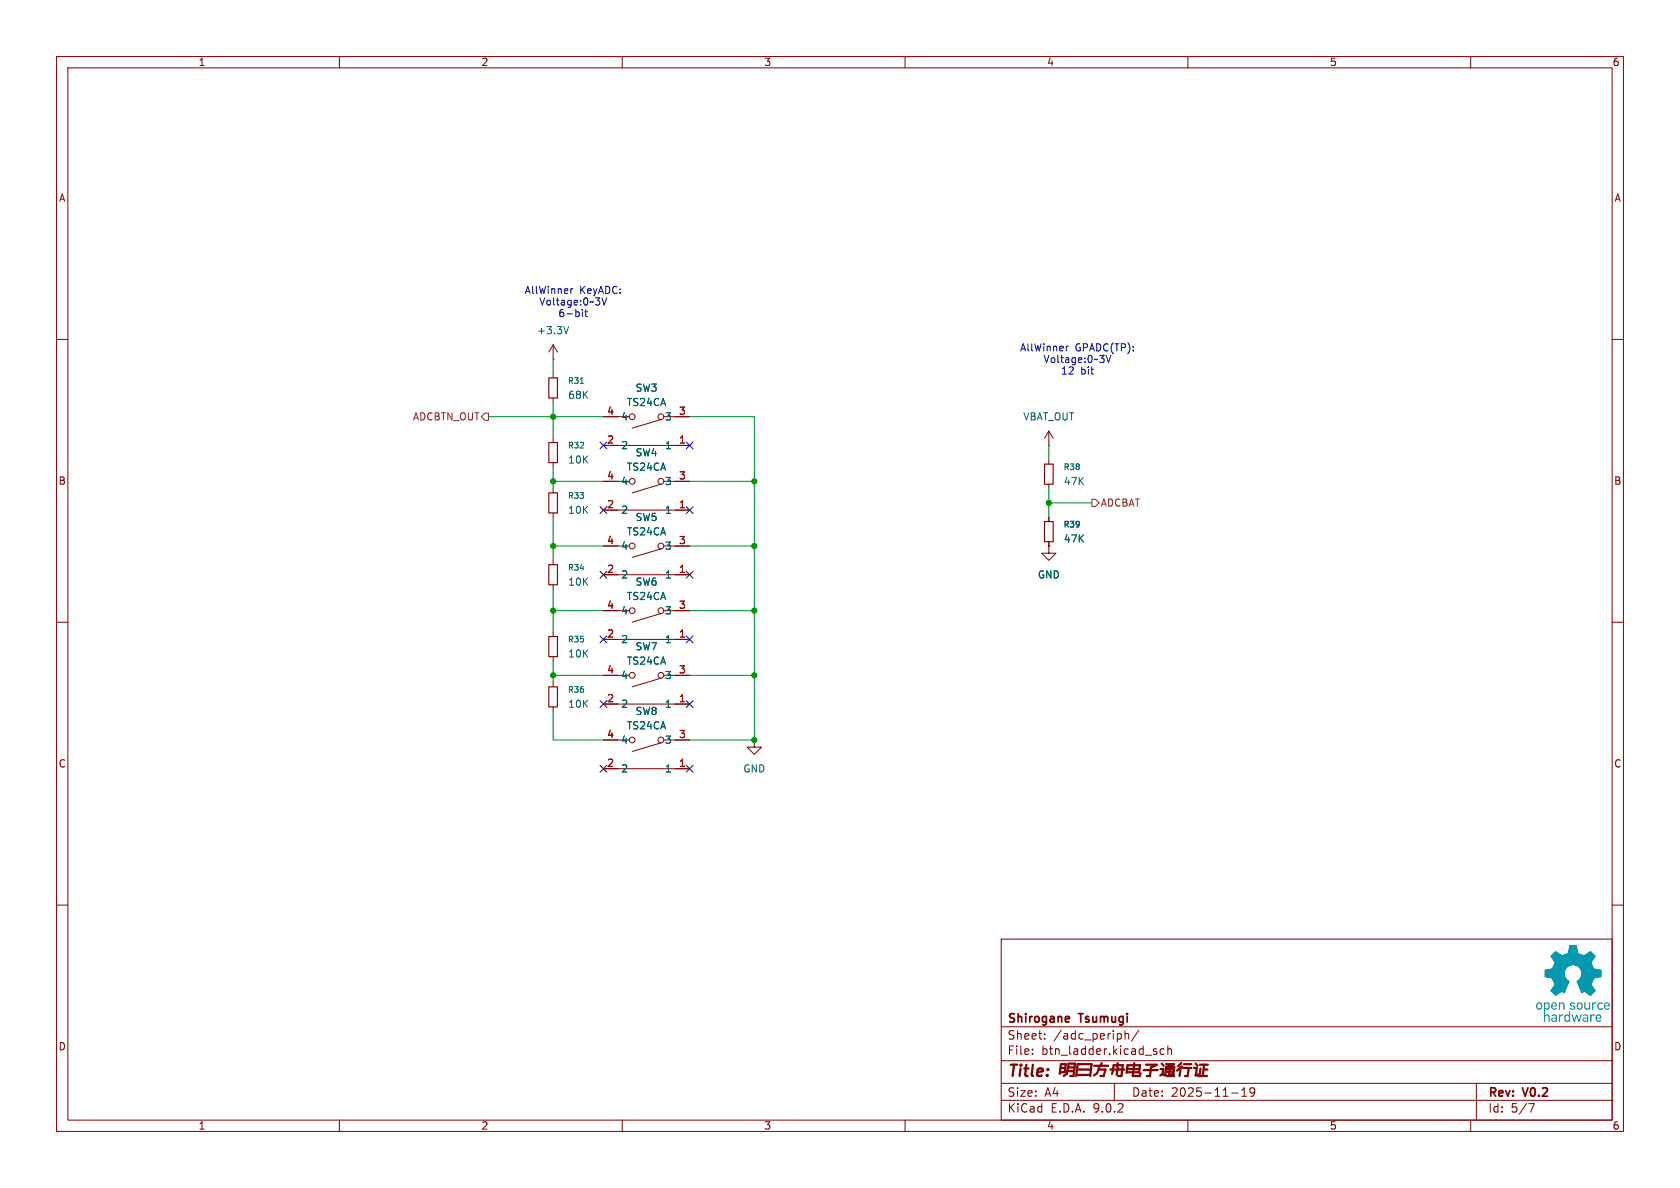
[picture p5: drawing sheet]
(kicad_sch
 (version 20250114)
 (generator "eeschema")
 (generator_version "9.0")
 (paper "A4")
 (title_block
  (title "明日方舟电子通行证")
  (date "2025-11-19")
  (rev "V0.2")
  (company "Shirogane Tsumugi"))
 (lib_symbols
  (symbol "Device:R_Small"
   (pin_numbers (hide yes))
   (pin_names
    (offset 0.254) (hide yes)) (exclude_from_sim no) (in_bom yes) (on_board yes)
   (property "Reference" "R" (at 0 0 90) (effects (font (size 1.016 1.016))))
   (property "Value" "R_Small" (at 1.778 0 90) (effects (font (size 1.27 1.27))))
   (property "Footprint" "" (at 0 0 0) (effects (font (size 1.27 1.27)) (hide yes)))
   (property "Datasheet" "~" (at 0 0 0) (effects (font (size 1.27 1.27)) (hide yes)))
   (property "Description" "Resistor, small symbol" (at 0 0 0) (effects (font (size 1.27 1.27)) (hide yes)))
   (symbol "R_Small_0_1"
    (rectangle (start -0.762 1.778) (end 0.762 -1.778) (stroke (width 0.2032) (type default)) (fill (type none))))
   (symbol "R_Small_1_1"
    (pin passive line (at 0 2.54 270) (length 0.762) (name "~" (effects (font (size 1.27 1.27)))) (number "1" (effects (font (size 1.27 1.27)))))
    (pin passive line (at 0 -2.54 90) (length 0.762) (name "~" (effects (font (size 1.27 1.27)))) (number "2" (effects (font (size 1.27 1.27))))))
   (embedded_fonts no))
  (symbol "EasyEDA_old:TS24CA" (exclude_from_sim no) (in_bom yes) (on_board yes)
   (property "Reference" "SW" (at 0 7.62 0) (effects (font (size 1.27 1.27))))
   (property "Value" "TS24CA" (at 0 -7.62 0) (effects (font (size 1.27 1.27))))
   (property "Footprint" "EasyEDA:SW-SMD_TS24CA" (at 0 -10.16 0) (effects (font (size 1.27 1.27)) (hide yes)))
   (property "Datasheet" "https://lcsc.com/product-detail/Tactile-Switches_SHOU-HAN-TS24CA_C393942.html" (at 0 -12.7 0) (effects (font (size 1.27 1.27)) (hide yes)))
   (property "Description" "" (at 0 0 0) (effects (font (size 1.27 1.27)) (hide yes)))
   (property "LCSC Part" "C393942" (at 0 -15.24 0) (effects (font (size 1.27 1.27)) (hide yes)))
   (symbol "TS24CA_0_1"
    (polyline (pts (xy -5.08 2.54) (xy 5.08 2.54)) (stroke (width 0) (type default)) (fill (type none)))
    (polyline (pts (xy -3.05 -2.54) (xy -5.08 -2.54)) (stroke (width 0) (type default)) (fill (type none)))
    (polyline (pts (xy -2.54 -2.03) (xy 2.54 -0.51) (xy 2.54 -0.51)) (stroke (width 0) (type default)) (fill (type none)))
    (circle (center -2.54 -2.54) (radius 0.51) (stroke (width 0) (type default)) (fill (type none)))
    (circle (center 2.54 -2.54) (radius 0.51) (stroke (width 0) (type default)) (fill (type none)))
    (polyline (pts (xy 3.05 -2.54) (xy 5.08 -2.54)) (stroke (width 0) (type default)) (fill (type none)))
    (pin unspecified line (at -7.62 2.54 0) (length 2.54) (name "1" (effects (font (size 1.27 1.27)))) (number "1" (effects (font (size 1.27 1.27)))))
    (pin unspecified line (at -7.62 -2.54 0) (length 2.54) (name "3" (effects (font (size 1.27 1.27)))) (number "3" (effects (font (size 1.27 1.27)))))
    (pin unspecified line (at 7.62 -2.54 180) (length 2.54) (name "4" (effects (font (size 1.27 1.27)))) (number "4" (effects (font (size 1.27 1.27))))))
   (symbol "TS24CA_1_1"
    (pin unspecified line (at 7.62 2.54 180) (length 2.54) (name "2" (effects (font (size 1.27 1.27)))) (number "2" (effects (font (size 1.27 1.27))))))
   (embedded_fonts no))
  (symbol "power:+3.3V"
   (power)
   (pin_numbers (hide yes))
   (pin_names
    (offset 0) (hide yes)) (exclude_from_sim no) (in_bom yes) (on_board yes)
   (property "Reference" "#PWR" (at 0 -3.81 0) (effects (font (size 1.27 1.27)) (hide yes)))
   (property "Value" "+3.3V" (at 0 3.556 0) (effects (font (size 1.27 1.27))))
   (property "Footprint" "" (at 0 0 0) (effects (font (size 1.27 1.27)) (hide yes)))
   (property "Datasheet" "" (at 0 0 0) (effects (font (size 1.27 1.27)) (hide yes)))
   (property "Description" "Power symbol creates a global label with name \"+3.3V\"" (at 0 0 0) (effects (font (size 1.27 1.27)) (hide yes)))
   (symbol "+3.3V_0_1"
    (polyline (pts (xy -0.762 1.27) (xy 0 2.54)) (stroke (width 0) (type default)) (fill (type none)))
    (polyline (pts (xy 0 2.54) (xy 0.762 1.27)) (stroke (width 0) (type default)) (fill (type none)))
    (polyline (pts (xy 0 0) (xy 0 2.54)) (stroke (width 0) (type default)) (fill (type none))))
   (symbol "+3.3V_1_1"
    (pin power_in line (at 0 0 90) (length 0) (name "~" (effects (font (size 1.27 1.27)))) (number "1" (effects (font (size 1.27 1.27))))))
   (embedded_fonts no))
  (symbol "power:GND"
   (power)
   (pin_numbers (hide yes))
   (pin_names
    (offset 0) (hide yes)) (exclude_from_sim no) (in_bom yes) (on_board yes)
   (property "Reference" "#PWR" (at 0 -6.35 0) (effects (font (size 1.27 1.27)) (hide yes)))
   (property "Value" "GND" (at 0 -3.81 0) (effects (font (size 1.27 1.27))))
   (property "Footprint" "" (at 0 0 0) (effects (font (size 1.27 1.27)) (hide yes)))
   (property "Datasheet" "" (at 0 0 0) (effects (font (size 1.27 1.27)) (hide yes)))
   (property "Description" "Power symbol creates a global label with name \"GND\" , ground" (at 0 0 0) (effects (font (size 1.27 1.27)) (hide yes)))
   (symbol "GND_0_1"
    (polyline (pts (xy 0 0) (xy 0 -1.27) (xy 1.27 -1.27) (xy 0 -2.54) (xy -1.27 -1.27) (xy 0 -1.27)) (stroke (width 0) (type default)) (fill (type none))))
   (symbol "GND_1_1"
    (pin power_in line (at 0 0 270) (length 0) (name "~" (effects (font (size 1.27 1.27)))) (number "1" (effects (font (size 1.27 1.27))))))
   (embedded_fonts no))
  (symbol "power:VBUS"
   (power)
   (pin_numbers (hide yes))
   (pin_names
    (offset 0) (hide yes)) (exclude_from_sim no) (in_bom yes) (on_board yes)
   (property "Reference" "#PWR" (at 0 -3.81 0) (effects (font (size 1.27 1.27)) (hide yes)))
   (property "Value" "VBUS" (at 0 3.556 0) (effects (font (size 1.27 1.27))))
   (property "Footprint" "" (at 0 0 0) (effects (font (size 1.27 1.27)) (hide yes)))
   (property "Datasheet" "" (at 0 0 0) (effects (font (size 1.27 1.27)) (hide yes)))
   (property "Description" "Power symbol creates a global label with name \"VBUS\"" (at 0 0 0) (effects (font (size 1.27 1.27)) (hide yes)))
   (symbol "VBUS_0_1"
    (polyline (pts (xy -0.762 1.27) (xy 0 2.54)) (stroke (width 0) (type default)) (fill (type none)))
    (polyline (pts (xy 0 2.54) (xy 0.762 1.27)) (stroke (width 0) (type default)) (fill (type none)))
    (polyline (pts (xy 0 0) (xy 0 2.54)) (stroke (width 0) (type default)) (fill (type none))))
   (symbol "VBUS_1_1"
    (pin power_in line (at 0 0 90) (length 0) (name "~" (effects (font (size 1.27 1.27)))) (number "1" (effects (font (size 1.27 1.27))))))
   (embedded_fonts no)))
 (text "AllWinner GPADC(TP):\nVoltage:0~3V\n12 bit"
  (exclude_from_sim no)
  (at 190.5 63.754 0)
  (effects (font (size 1.27 1.27))))
 (text "AllWinner KeyADC:\nVoltage:0~3V\n6-bit"
  (exclude_from_sim no)
  (at 101.346 53.594 0)
  (effects (font (size 1.27 1.27))))
 (junction
  (at 133.35 130.81)
  (diameter 0)
  (color 0 0 0 0))
 (junction
  (at 97.79 85.09)
  (diameter 0)
  (color 0 0 0 0))
 (junction
  (at 133.35 107.95)
  (diameter 0)
  (color 0 0 0 0))
 (junction
  (at 133.35 119.38)
  (diameter 0)
  (color 0 0 0 0))
 (junction
  (at 97.79 119.38)
  (diameter 0)
  (color 0 0 0 0))
 (junction
  (at 97.79 96.52)
  (diameter 0)
  (color 0 0 0 0))
 (junction
  (at 133.35 85.09)
  (diameter 0)
  (color 0 0 0 0))
 (junction
  (at 97.79 107.95)
  (diameter 0)
  (color 0 0 0 0))
 (junction
  (at 97.79 73.66)
  (diameter 0)
  (color 0 0 0 0))
 (junction
  (at 185.42 88.9)
  (diameter 0)
  (color 0 0 0 0))
 (junction
  (at 133.35 96.52)
  (diameter 0)
  (color 0 0 0 0))
 (no_connect
  (at 121.92 113.03))
 (no_connect
  (at 106.68 101.6))
 (no_connect
  (at 106.68 124.46))
 (no_connect
  (at 121.92 135.89))
 (no_connect
  (at 121.92 90.17))
 (no_connect
  (at 121.92 124.46))
 (no_connect
  (at 106.68 90.17))
 (no_connect
  (at 106.68 78.74))
 (no_connect
  (at 106.68 113.03))
 (no_connect
  (at 106.68 135.89))
 (no_connect
  (at 121.92 78.74))
 (no_connect
  (at 121.92 101.6))
 (wire
  (pts (xy 97.79 82.55) (xy 97.79 85.09))
  (stroke (width 0) (type default)))
 (wire
  (pts (xy 97.79 111.76) (xy 97.79 107.95))
  (stroke (width 0) (type default)))
 (wire
  (pts (xy 133.35 96.52) (xy 133.35 107.95))
  (stroke (width 0) (type default)))
 (wire
  (pts (xy 97.79 119.38) (xy 106.68 119.38))
  (stroke (width 0) (type default)))
 (wire
  (pts (xy 133.35 107.95) (xy 133.35 119.38))
  (stroke (width 0) (type default)))
 (wire
  (pts (xy 121.92 73.66) (xy 133.35 73.66))
  (stroke (width 0) (type default)))
 (wire
  (pts (xy 97.79 73.66) (xy 106.68 73.66))
  (stroke (width 0) (type default)))
 (wire
  (pts (xy 97.79 130.81) (xy 106.68 130.81))
  (stroke (width 0) (type default)))
 (wire
  (pts (xy 97.79 73.66) (xy 97.79 77.47))
  (stroke (width 0) (type default)))
 (wire
  (pts (xy 121.92 96.52) (xy 133.35 96.52))
  (stroke (width 0) (type default)))
 (wire
  (pts (xy 97.79 71.12) (xy 97.79 73.66))
  (stroke (width 0) (type default)))
 (wire
  (pts (xy 97.79 104.14) (xy 97.79 107.95))
  (stroke (width 0) (type default)))
 (wire
  (pts (xy 185.42 88.9) (xy 193.04 88.9))
  (stroke (width 0) (type default)))
 (wire
  (pts (xy 97.79 66.04) (xy 97.79 63.5))
  (stroke (width 0) (type default)))
 (wire
  (pts (xy 121.92 85.09) (xy 133.35 85.09))
  (stroke (width 0) (type default)))
 (wire
  (pts (xy 97.79 85.09) (xy 106.68 85.09))
  (stroke (width 0) (type default)))
 (wire
  (pts (xy 86.36 73.66) (xy 97.79 73.66))
  (stroke (width 0) (type default)))
 (wire
  (pts (xy 97.79 96.52) (xy 97.79 99.06))
  (stroke (width 0) (type default)))
 (wire
  (pts (xy 133.35 85.09) (xy 133.35 96.52))
  (stroke (width 0) (type default)))
 (wire
  (pts (xy 185.42 86.36) (xy 185.42 88.9))
  (stroke (width 0) (type default)))
 (wire
  (pts (xy 97.79 116.84) (xy 97.79 119.38))
  (stroke (width 0) (type default)))
 (wire
  (pts (xy 133.35 73.66) (xy 133.35 85.09))
  (stroke (width 0) (type default)))
 (wire
  (pts (xy 121.92 130.81) (xy 133.35 130.81))
  (stroke (width 0) (type default)))
 (wire
  (pts (xy 97.79 85.09) (xy 97.79 86.36))
  (stroke (width 0) (type default)))
 (wire
  (pts (xy 106.68 107.95) (xy 97.79 107.95))
  (stroke (width 0) (type default)))
 (wire
  (pts (xy 121.92 107.95) (xy 133.35 107.95))
  (stroke (width 0) (type default)))
 (wire
  (pts (xy 133.35 130.81) (xy 133.35 119.38))
  (stroke (width 0) (type default)))
 (wire
  (pts (xy 97.79 91.44) (xy 97.79 96.52))
  (stroke (width 0) (type default)))
 (wire
  (pts (xy 121.92 119.38) (xy 133.35 119.38))
  (stroke (width 0) (type default)))
 (wire
  (pts (xy 97.79 125.73) (xy 97.79 130.81))
  (stroke (width 0) (type default)))
 (wire
  (pts (xy 185.42 78.74) (xy 185.42 81.28))
  (stroke (width 0) (type default)))
 (wire
  (pts (xy 97.79 96.52) (xy 106.68 96.52))
  (stroke (width 0) (type default)))
 (wire
  (pts (xy 185.42 88.9) (xy 185.42 91.44))
  (stroke (width 0) (type default)))
 (wire
  (pts (xy 97.79 119.38) (xy 97.79 120.65))
  (stroke (width 0) (type default)))
 (hierarchical_label "ADCBTN_OUT"
  (shape output)
  (at 86.36 73.66 180)
  (effects (font (size 1.27 1.27)) (justify right)))
 (hierarchical_label "ADCBAT"
  (shape output)
  (at 193.04 88.9 0)
  (effects (font (size 1.27 1.27)) (justify left)))
 (symbol
  (lib_id "EasyEDA_old:TS24CA")
  (at 114.3 99.06 180)
  (unit 1)
  (exclude_from_sim no)
  (in_bom yes)
  (on_board yes)
  (dnp no)
  (fields_autoplaced yes)
  (property "Reference" "SW5" (at 114.3 91.44 0) (effects (font (size 1.27 1.27))))
  (property "Value" "TS24CA" (at 114.3 93.98 0) (effects (font (size 1.27 1.27))))
  (property "Footprint" "EasyEDA:SW-SMD_TS24CA" (at 114.3 88.9 0) (effects (font (size 1.27 1.27)) (hide yes)))
  (property "Datasheet" "https://lcsc.com/product-detail/Tactile-Switches_SHOU-HAN-TS24CA_C393942.html" (at 114.3 86.36 0) (effects (font (size 1.27 1.27)) (hide yes)))
  (property "Description" "" (at 114.3 99.06 0) (effects (font (size 1.27 1.27)) (hide yes)))
  (property "LCSC Part" "C393942" (at 114.3 83.82 0) (effects (font (size 1.27 1.27)) (hide yes)))
  (pin "2")
  (pin "1")
  (pin "3")
  (pin "4"))
 (symbol
  (lib_id "power:VBUS")
  (at 185.42 78.74 0)
  (unit 1)
  (exclude_from_sim no)
  (in_bom yes)
  (on_board yes)
  (dnp no)
  (fields_autoplaced yes)
  (property "Reference" "#PWR090" (at 185.42 82.55 0) (effects (font (size 1.27 1.27)) (hide yes)))
  (property "Value" "VBAT_OUT" (at 185.42 73.66 0) (effects (font (size 1.27 1.27))))
  (property "Footprint" "" (at 185.42 78.74 0) (effects (font (size 1.27 1.27)) (hide yes)))
  (property "Datasheet" "" (at 185.42 78.74 0) (effects (font (size 1.27 1.27)) (hide yes)))
  (property "Description" "Power symbol creates a global label with name \"VBUS\"" (at 185.42 78.74 0) (effects (font (size 1.27 1.27)) (hide yes)))
  (pin "1"))
 (symbol
  (lib_id "EasyEDA_old:TS24CA")
  (at 114.3 121.92 180)
  (unit 1)
  (exclude_from_sim no)
  (in_bom yes)
  (on_board yes)
  (dnp no)
  (fields_autoplaced yes)
  (property "Reference" "SW7" (at 114.3 114.3 0) (effects (font (size 1.27 1.27))))
  (property "Value" "TS24CA" (at 114.3 116.84 0) (effects (font (size 1.27 1.27))))
  (property "Footprint" "EasyEDA:SW-SMD_TS24CA" (at 114.3 111.76 0) (effects (font (size 1.27 1.27)) (hide yes)))
  (property "Datasheet" "https://lcsc.com/product-detail/Tactile-Switches_SHOU-HAN-TS24CA_C393942.html" (at 114.3 109.22 0) (effects (font (size 1.27 1.27)) (hide yes)))
  (property "Description" "" (at 114.3 121.92 0) (effects (font (size 1.27 1.27)) (hide yes)))
  (property "LCSC Part" "C393942" (at 114.3 106.68 0) (effects (font (size 1.27 1.27)) (hide yes)))
  (pin "2")
  (pin "1")
  (pin "3")
  (pin "4"))
 (symbol
  (lib_id "Device:R_Small")
  (at 185.42 83.82 180)
  (unit 1)
  (exclude_from_sim no)
  (in_bom yes)
  (on_board yes)
  (dnp no)
  (fields_autoplaced yes)
  (property "Reference" "R38" (at 187.96 82.5499 0) (effects (font (size 1.016 1.016)) (justify right)))
  (property "Value" "47K" (at 187.96 85.0899 0) (effects (font (size 1.27 1.27)) (justify right)))
  (property "Footprint" "Resistor_SMD:R_0603_1608Metric" (at 185.42 83.82 0) (effects (font (size 1.27 1.27)) (hide yes)))
  (property "Datasheet" "~" (at 185.42 83.82 0) (effects (font (size 1.27 1.27)) (hide yes)))
  (property "Description" "Resistor, small symbol" (at 185.42 83.82 0) (effects (font (size 1.27 1.27)) (hide yes)))
  (pin "1")
  (pin "2"))
 (symbol
  (lib_id "Device:R_Small")
  (at 97.79 80.01 180)
  (unit 1)
  (exclude_from_sim no)
  (in_bom yes)
  (on_board yes)
  (dnp no)
  (fields_autoplaced yes)
  (property "Reference" "R32" (at 100.33 78.7399 0) (effects (font (size 1.016 1.016)) (justify right)))
  (property "Value" "10K" (at 100.33 81.2799 0) (effects (font (size 1.27 1.27)) (justify right)))
  (property "Footprint" "Resistor_SMD:R_0603_1608Metric" (at 97.79 80.01 0) (effects (font (size 1.27 1.27)) (hide yes)))
  (property "Datasheet" "~" (at 97.79 80.01 0) (effects (font (size 1.27 1.27)) (hide yes)))
  (property "Description" "Resistor, small symbol" (at 97.79 80.01 0) (effects (font (size 1.27 1.27)) (hide yes)))
  (pin "1")
  (pin "2"))
 (symbol
  (lib_id "Device:R_Small")
  (at 97.79 123.19 180)
  (unit 1)
  (exclude_from_sim no)
  (in_bom yes)
  (on_board yes)
  (dnp no)
  (fields_autoplaced yes)
  (property "Reference" "R36" (at 100.33 121.9199 0) (effects (font (size 1.016 1.016)) (justify right)))
  (property "Value" "10K" (at 100.33 124.4599 0) (effects (font (size 1.27 1.27)) (justify right)))
  (property "Footprint" "Resistor_SMD:R_0603_1608Metric" (at 97.79 123.19 0) (effects (font (size 1.27 1.27)) (hide yes)))
  (property "Datasheet" "~" (at 97.79 123.19 0) (effects (font (size 1.27 1.27)) (hide yes)))
  (property "Description" "Resistor, small symbol" (at 97.79 123.19 0) (effects (font (size 1.27 1.27)) (hide yes)))
  (pin "1")
  (pin "2"))
 (symbol
  (lib_id "Device:R_Small")
  (at 97.79 114.3 180)
  (unit 1)
  (exclude_from_sim no)
  (in_bom yes)
  (on_board yes)
  (dnp no)
  (fields_autoplaced yes)
  (property "Reference" "R35" (at 100.33 113.0299 0) (effects (font (size 1.016 1.016)) (justify right)))
  (property "Value" "10K" (at 100.33 115.5699 0) (effects (font (size 1.27 1.27)) (justify right)))
  (property "Footprint" "Resistor_SMD:R_0603_1608Metric" (at 97.79 114.3 0) (effects (font (size 1.27 1.27)) (hide yes)))
  (property "Datasheet" "~" (at 97.79 114.3 0) (effects (font (size 1.27 1.27)) (hide yes)))
  (property "Description" "Resistor, small symbol" (at 97.79 114.3 0) (effects (font (size 1.27 1.27)) (hide yes)))
  (pin "1")
  (pin "2"))
 (symbol
  (lib_id "power:GND")
  (at 185.42 96.52 0)
  (unit 1)
  (exclude_from_sim no)
  (in_bom yes)
  (on_board yes)
  (dnp no)
  (fields_autoplaced yes)
  (property "Reference" "#PWR091" (at 185.42 102.87 0) (effects (font (size 1.27 1.27)) (hide yes)))
  (property "Value" "GND" (at 185.42 101.6 0) (effects (font (size 1.27 1.27))))
  (property "Footprint" "" (at 185.42 96.52 0) (effects (font (size 1.27 1.27)) (hide yes)))
  (property "Datasheet" "" (at 185.42 96.52 0) (effects (font (size 1.27 1.27)) (hide yes)))
  (property "Description" "Power symbol creates a global label with name \"GND\" , ground" (at 185.42 96.52 0) (effects (font (size 1.27 1.27)) (hide yes)))
  (pin "1"))
 (symbol
  (lib_id "Device:R_Small")
  (at 97.79 88.9 180)
  (unit 1)
  (exclude_from_sim no)
  (in_bom yes)
  (on_board yes)
  (dnp no)
  (fields_autoplaced yes)
  (property "Reference" "R33" (at 100.33 87.6299 0) (effects (font (size 1.016 1.016)) (justify right)))
  (property "Value" "10K" (at 100.33 90.1699 0) (effects (font (size 1.27 1.27)) (justify right)))
  (property "Footprint" "Resistor_SMD:R_0603_1608Metric" (at 97.79 88.9 0) (effects (font (size 1.27 1.27)) (hide yes)))
  (property "Datasheet" "~" (at 97.79 88.9 0) (effects (font (size 1.27 1.27)) (hide yes)))
  (property "Description" "Resistor, small symbol" (at 97.79 88.9 0) (effects (font (size 1.27 1.27)) (hide yes)))
  (pin "1")
  (pin "2"))
 (symbol
  (lib_id "EasyEDA_old:TS24CA")
  (at 114.3 110.49 180)
  (unit 1)
  (exclude_from_sim no)
  (in_bom yes)
  (on_board yes)
  (dnp no)
  (fields_autoplaced yes)
  (property "Reference" "SW6" (at 114.3 102.87 0) (effects (font (size 1.27 1.27))))
  (property "Value" "TS24CA" (at 114.3 105.41 0) (effects (font (size 1.27 1.27))))
  (property "Footprint" "EasyEDA:SW-SMD_TS24CA" (at 114.3 100.33 0) (effects (font (size 1.27 1.27)) (hide yes)))
  (property "Datasheet" "https://lcsc.com/product-detail/Tactile-Switches_SHOU-HAN-TS24CA_C393942.html" (at 114.3 97.79 0) (effects (font (size 1.27 1.27)) (hide yes)))
  (property "Description" "" (at 114.3 110.49 0) (effects (font (size 1.27 1.27)) (hide yes)))
  (property "LCSC Part" "C393942" (at 114.3 95.25 0) (effects (font (size 1.27 1.27)) (hide yes)))
  (pin "2")
  (pin "1")
  (pin "3")
  (pin "4"))
 (symbol
  (lib_id "EasyEDA_old:TS24CA")
  (at 114.3 87.63 180)
  (unit 1)
  (exclude_from_sim no)
  (in_bom yes)
  (on_board yes)
  (dnp no)
  (fields_autoplaced yes)
  (property "Reference" "SW4" (at 114.3 80.01 0) (effects (font (size 1.27 1.27))))
  (property "Value" "TS24CA" (at 114.3 82.55 0) (effects (font (size 1.27 1.27))))
  (property "Footprint" "EasyEDA:SW-SMD_TS24CA" (at 114.3 77.47 0) (effects (font (size 1.27 1.27)) (hide yes)))
  (property "Datasheet" "https://lcsc.com/product-detail/Tactile-Switches_SHOU-HAN-TS24CA_C393942.html" (at 114.3 74.93 0) (effects (font (size 1.27 1.27)) (hide yes)))
  (property "Description" "" (at 114.3 87.63 0) (effects (font (size 1.27 1.27)) (hide yes)))
  (property "LCSC Part" "C393942" (at 114.3 72.39 0) (effects (font (size 1.27 1.27)) (hide yes)))
  (pin "2")
  (pin "1")
  (pin "3")
  (pin "4"))
 (symbol
  (lib_id "Device:R_Small")
  (at 97.79 68.58 180)
  (unit 1)
  (exclude_from_sim no)
  (in_bom yes)
  (on_board yes)
  (dnp no)
  (fields_autoplaced yes)
  (property "Reference" "R31" (at 100.33 67.3099 0) (effects (font (size 1.016 1.016)) (justify right)))
  (property "Value" "68K" (at 100.33 69.8499 0) (effects (font (size 1.27 1.27)) (justify right)))
  (property "Footprint" "Resistor_SMD:R_0603_1608Metric" (at 97.79 68.58 0) (effects (font (size 1.27 1.27)) (hide yes)))
  (property "Datasheet" "~" (at 97.79 68.58 0) (effects (font (size 1.27 1.27)) (hide yes)))
  (property "Description" "Resistor, small symbol" (at 97.79 68.58 0) (effects (font (size 1.27 1.27)) (hide yes)))
  (pin "1")
  (pin "2"))
 (symbol
  (lib_id "EasyEDA_old:TS24CA")
  (at 114.3 76.2 180)
  (unit 1)
  (exclude_from_sim no)
  (in_bom yes)
  (on_board yes)
  (dnp no)
  (fields_autoplaced yes)
  (property "Reference" "SW3" (at 114.3 68.58 0) (effects (font (size 1.27 1.27))))
  (property "Value" "TS24CA" (at 114.3 71.12 0) (effects (font (size 1.27 1.27))))
  (property "Footprint" "EasyEDA:SW-SMD_TS24CA" (at 114.3 66.04 0) (effects (font (size 1.27 1.27)) (hide yes)))
  (property "Datasheet" "https://lcsc.com/product-detail/Tactile-Switches_SHOU-HAN-TS24CA_C393942.html" (at 114.3 63.5 0) (effects (font (size 1.27 1.27)) (hide yes)))
  (property "Description" "" (at 114.3 76.2 0) (effects (font (size 1.27 1.27)) (hide yes)))
  (property "LCSC Part" "C393942" (at 114.3 60.96 0) (effects (font (size 1.27 1.27)) (hide yes)))
  (pin "2")
  (pin "1")
  (pin "3")
  (pin "4"))
 (symbol
  (lib_id "Device:R_Small")
  (at 97.79 101.6 180)
  (unit 1)
  (exclude_from_sim no)
  (in_bom yes)
  (on_board yes)
  (dnp no)
  (fields_autoplaced yes)
  (property "Reference" "R34" (at 100.33 100.3299 0) (effects (font (size 1.016 1.016)) (justify right)))
  (property "Value" "10K" (at 100.33 102.8699 0) (effects (font (size 1.27 1.27)) (justify right)))
  (property "Footprint" "Resistor_SMD:R_0603_1608Metric" (at 97.79 101.6 0) (effects (font (size 1.27 1.27)) (hide yes)))
  (property "Datasheet" "~" (at 97.79 101.6 0) (effects (font (size 1.27 1.27)) (hide yes)))
  (property "Description" "Resistor, small symbol" (at 97.79 101.6 0) (effects (font (size 1.27 1.27)) (hide yes)))
  (pin "1")
  (pin "2"))
 (symbol
  (lib_id "EasyEDA_old:TS24CA")
  (at 114.3 133.35 180)
  (unit 1)
  (exclude_from_sim no)
  (in_bom yes)
  (on_board yes)
  (dnp no)
  (fields_autoplaced yes)
  (property "Reference" "SW8" (at 114.3 125.73 0) (effects (font (size 1.27 1.27))))
  (property "Value" "TS24CA" (at 114.3 128.27 0) (effects (font (size 1.27 1.27))))
  (property "Footprint" "EasyEDA:SW-SMD_TS24CA" (at 114.3 123.19 0) (effects (font (size 1.27 1.27)) (hide yes)))
  (property "Datasheet" "https://lcsc.com/product-detail/Tactile-Switches_SHOU-HAN-TS24CA_C393942.html" (at 114.3 120.65 0) (effects (font (size 1.27 1.27)) (hide yes)))
  (property "Description" "" (at 114.3 133.35 0) (effects (font (size 1.27 1.27)) (hide yes)))
  (property "LCSC Part" "C393942" (at 114.3 118.11 0) (effects (font (size 1.27 1.27)) (hide yes)))
  (pin "2")
  (pin "1")
  (pin "3")
  (pin "4"))
 (symbol
  (lib_id "power:+3.3V")
  (at 97.79 63.5 0)
  (unit 1)
  (exclude_from_sim no)
  (in_bom yes)
  (on_board yes)
  (dnp no)
  (fields_autoplaced yes)
  (property "Reference" "#PWR088" (at 97.79 67.31 0) (effects (font (size 1.27 1.27)) (hide yes)))
  (property "Value" "+3.3V" (at 97.79 58.42 0) (effects (font (size 1.27 1.27))))
  (property "Footprint" "" (at 97.79 63.5 0) (effects (font (size 1.27 1.27)) (hide yes)))
  (property "Datasheet" "" (at 97.79 63.5 0) (effects (font (size 1.27 1.27)) (hide yes)))
  (property "Description" "Power symbol creates a global label with name \"+3.3V\"" (at 97.79 63.5 0) (effects (font (size 1.27 1.27)) (hide yes)))
  (pin "1"))
 (symbol
  (lib_id "power:GND")
  (at 133.35 130.81 0)
  (unit 1)
  (exclude_from_sim no)
  (in_bom yes)
  (on_board yes)
  (dnp no)
  (fields_autoplaced yes)
  (property "Reference" "#PWR0138" (at 133.35 137.16 0) (effects (font (size 1.27 1.27)) (hide yes)))
  (property "Value" "GND" (at 133.35 135.89 0) (effects (font (size 1.27 1.27))))
  (property "Footprint" "" (at 133.35 130.81 0) (effects (font (size 1.27 1.27)) (hide yes)))
  (property "Datasheet" "" (at 133.35 130.81 0) (effects (font (size 1.27 1.27)) (hide yes)))
  (property "Description" "Power symbol creates a global label with name \"GND\" , ground" (at 133.35 130.81 0) (effects (font (size 1.27 1.27)) (hide yes)))
  (pin "1"))
 (symbol
  (lib_id "Device:R_Small")
  (at 185.42 93.98 180)
  (unit 1)
  (exclude_from_sim no)
  (in_bom yes)
  (on_board yes)
  (dnp no)
  (fields_autoplaced yes)
  (property "Reference" "R39" (at 187.96 92.7099 0) (effects (font (size 1.016 1.016)) (justify right)))
  (property "Value" "47K" (at 187.96 95.2499 0) (effects (font (size 1.27 1.27)) (justify right)))
  (property "Footprint" "Resistor_SMD:R_0603_1608Metric" (at 185.42 93.98 0) (effects (font (size 1.27 1.27)) (hide yes)))
  (property "Datasheet" "~" (at 185.42 93.98 0) (effects (font (size 1.27 1.27)) (hide yes)))
  (property "Description" "Resistor, small symbol" (at 185.42 93.98 0) (effects (font (size 1.27 1.27)) (hide yes)))
  (pin "1")
  (pin "2")))
